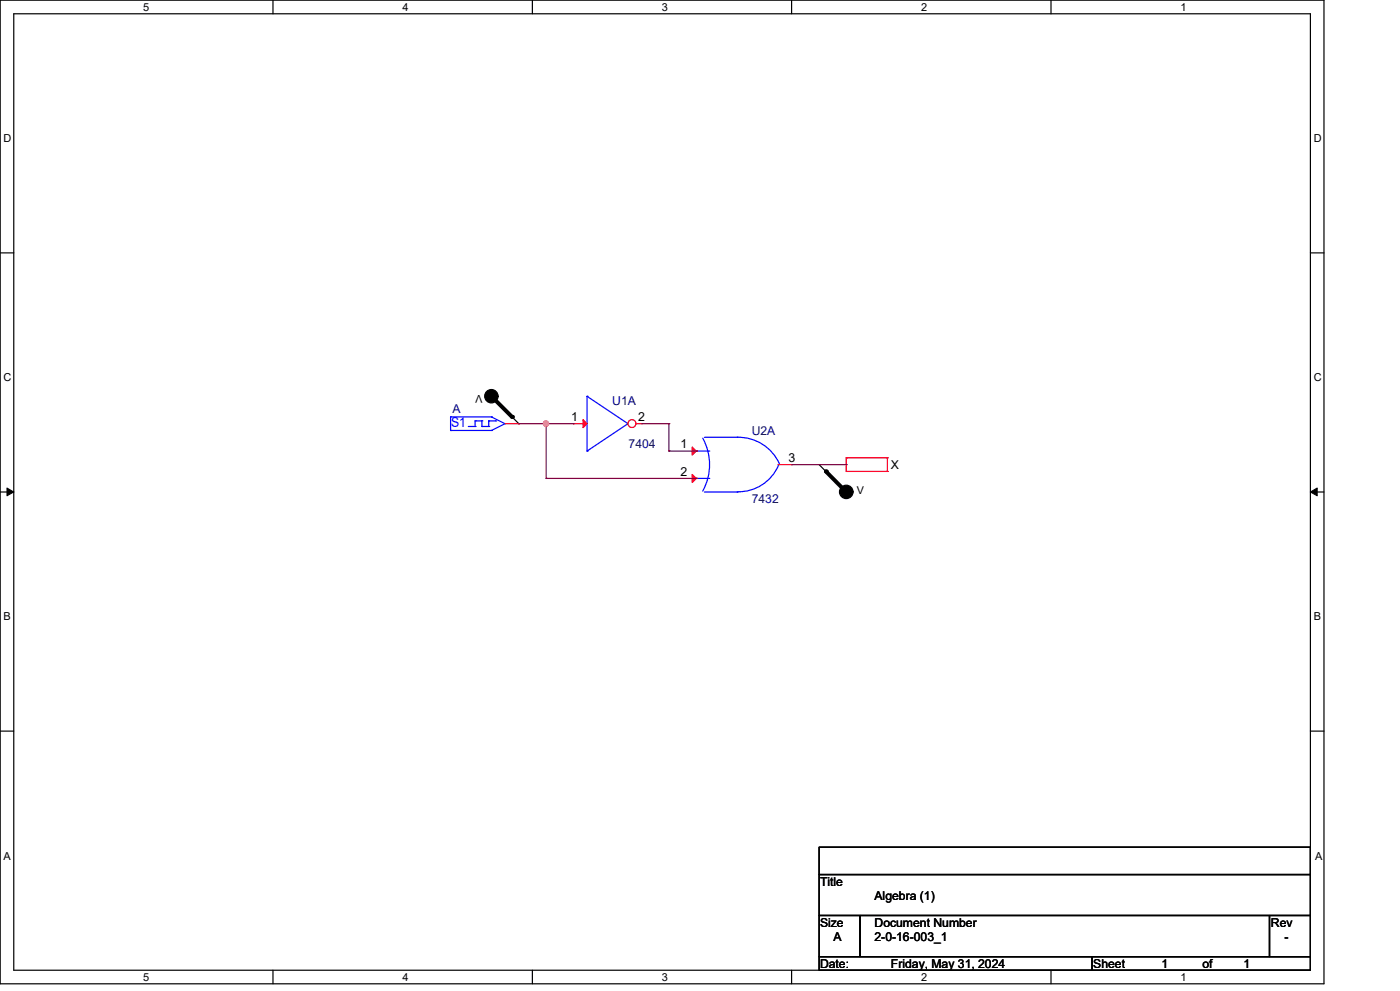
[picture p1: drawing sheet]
<svg xmlns="http://www.w3.org/2000/svg" width="297mm" height="210mm" viewBox="0 0 297 210" stroke-linecap="round" stroke-linejoin="round" font-family="sans-serif">
<g fill="none" stroke="#000" stroke-width=".25">
<path d="M0 0h280.6v208.4h-280.6zM2.9 2.9h274.8v202.6h-274.8zM57.8 0v2.9M112.8 0v2.9M167.8 0v2.9M222.7 0v2.9M0 53.6h2.9M277.7 53.6h2.9M104.2 83.9l5.7 5.8M109.9 89.7h.1M173.6 98.4h.1M173.6 98.4l5.7 5.8"/>
<path d="M0 104.2h2.9M277.7 104.2h2.9M0 154.9h2.9M277.7 154.9h2.9M173.6 179.4h104.1v5.8h-104.1zM173.6 185.2h104.1v8.7h-104.1zM173.6 193.9h8.7v8.7h-8.7zM182.3 193.9h86.7v8.7h-86.7zM269 193.9h8.7v8.7h-8.7zM57.8 205.5v2.9M112.8 205.5v2.9M167.8 205.5v2.9"/>
<path d="M173.6 202.6h57.8v2.9h-57.8zM222.7 205.5v2.9M231.4 202.6h46.3v2.9h-46.3z"/>
</g>
<path d="M1.5 103.4l1.4 .8-1.4 .8zM277.7 104.2l1.4-.8v1.6z" fill="#000" stroke="#000" stroke-width=".21"/>
<path d="M107 89.7h2.9M109.9 89.7h.1M121.5 89.7h.1M121.5 89.7h2.9M179.3 99.9h.1M179.3 97h.1M179.3 97h8.8M179.3 99.9h8.8M179.3 97v2.9M188.1 97h.1M188.1 99.9h.1M188.1 97v2.9" fill="none" stroke="#f00" stroke-width=".25"/>
<g fill="#000" stroke="#000" stroke-width=".25">
<circle cx="104.1" cy="83.9" r="1.42"/>
<circle cx="179.3" cy="104.2" r="1.43"/>
</g>
<path d="M104.2 83.9l4.3 4.4M175 99.9l4.3 4.3" fill="none" stroke="#000" stroke-width=".85"/>
<g fill="#000">
<circle cx="108.5" cy="88.3" r=".42"/>
<circle cx="175" cy="99.9" r=".42"/>
</g>
<g fill="none" stroke="#00f" stroke-width=".25">
<path d="M95.5 88.3h.1M95.5 91.2h.1M95.5 91.2h8.7M95.5 88.3h8.7M95.5 88.3v2.9M99.2 90.3h1.5M100.7 89.1h.1M100.7 90.3h.1M100.7 89.1v1.2M100.7 89.1h1.4M102.1 89.1h.1M102.1 90.3h.1"/>
<path d="M102.1 90.3h1.5M102.1 89.1v1.2M103.6 90.3h.1M103.6 89.1h.1M103.6 89.1h1.4M103.6 89.1v1.2M104.2 91.2h.1M104.2 88.3h.1M104.2 88.3l2.8 1.4M105 89.1h.1M107 89.7h.1M107 89.7l-2.8 1.5"/>
<path d="M124.4 95.5h.1M124.4 83.9h.1M124.4 83.9v11.6M124.4 83.9l8.7 5.8M133.1 89.7h.1M133.1 89.7l-8.7 5.8"/>
</g>
<path d="M123.6 88.9l.8 .8-.8 .9z" fill="#f00" stroke="#f00" stroke-width=".25"/>
<circle cx="133.9" cy="89.7" r=".84" fill="#fff" stroke="#f00" stroke-width=".25"/>
<path d="M134.8 89.7h1.2M136 89.7h.1M147.5 95.5h.1M164.9 98.4h2.9M167.8 98.4h.1M147.5 101.3h.1" fill="none" stroke="#f00" stroke-width=".25"/>
<path d="M147.5 95.5h.1M147.5 95.5h2.9M148.9 92.8a11.6 11.6 0 0 1 0 11.2M149.3 92.6h6.9M156.2 92.6a9.5 9.5 0 0 1 9 5.7M156.2 92.6h.1M165 98.5a9.2 9.2 0 0 1-8.8 5.7M147.5 101.3h.1M147.5 101.3h2.9M149.3 104.2h6.9M156.2 104.2h.1" fill="none" stroke="#00f" stroke-width=".25"/>
<g fill="#f00" stroke="#f00" stroke-width=".25">
<path d="M146.7 94.7l.8 .8-.8 .9z"/>
<path d="M146.7 100.5l.8 .8-.8 .9z"/>
</g>
<g fill="none" stroke="#800040" stroke-width=".25">
<path d="M109.9 89.7h11.6M115.7 89.7h.1M115.7 89.7v11.6M121.5 89.7h.1M136 89.7h5.7M141.7 89.7h.1M141.7 95.5h.1M141.7 89.7v5.8M141.7 95.5h5.8M147.5 95.5h.1M167.8 98.4h11.5M179.3 98.4h.1"/>
<path d="M115.7 101.3h.1M115.7 101.3h31.8M147.5 101.3h.1"/>
</g>
<circle cx="115.7" cy="89.7" r=".56" fill="#f0f" stroke="#f0f" stroke-width=".25"/>
<text font-size="2.9" fill="#00f" x="95.6" y="90.3">S1</text>
<g font-size="2.6" fill="#000080">
<text x="95.9" y="87.5">A</text>
<text x="129.7" y="85.8">U1A</text>
<text x="133.2" y="95">7404</text>
<text x="159.3" y="92.1">U2A</text>
<text x="159.3" y="106.6">7432</text>
</g>
<g font-size="2.6">
<text x="121.1" y="89.2">1</text>
<text x="135.3" y="89.2">2</text>
<text x="144.2" y="95">1</text>
<text x="144.2" y="100.8">2</text>
<text x="167.1" y="97.8">3</text>
<text x="188.8" y="99.4">X</text>
<text x="173.8" y="187.7">Title</text>
<text x="185.3" y="190.6">Algebra (1)</text>
<text x="173.8" y="196.3">Size</text>
<text x="185.3" y="196.3">Document Number</text>
<text x="269.3" y="196.3">Rev</text>
<text x="176.7" y="199.3">A</text>
<text x="185.3" y="199.3">2-0-16-003_1</text>
<text x="272.2" y="199.3">-</text>
<text x="173.8" y="205.1">Date:</text>
<text x="188.8" y="205.1">Friday, May 31, 2024</text>
<text x="231.7" y="205.1">Sheet</text>
<text x="246.2" y="205.1">1</text>
<text x="254.8" y="205.1">of</text>
<text x="263.5" y="205.1">1</text>
</g>
<g font-size="2.3">
<text x="30.4" y="2.2">5</text>
<text x="85.3" y="2.2">4</text>
<text x="140.3" y="2.2">3</text>
<text x="195.2" y="2.2">2</text>
<text x="250.2" y="2.2">1</text>
<text x=".8" y="30.1">D</text>
<text x="278.4" y="30.1">D</text>
<text x=".8" y="80.8">C</text>
<text x="102.2" y="83.6" transform="rotate(180 102.2 83.6)">V</text>
<text x="278.4" y="80.8">C</text>
<text x="181.6" y="104.6">V</text>
<text x=".8" y="131.4">B</text>
<text x="278.4" y="131.4">B</text>
<text x=".8" y="182.2">A</text>
<text x="278.7" y="182.2">A</text>
<text x="30.4" y="207.7">5</text>
<text x="85.3" y="207.7">4</text>
<text x="140.3" y="207.7">3</text>
<text x="195.2" y="207.7">2</text>
<text x="250.2" y="207.7">1</text>
</g>
</svg>
